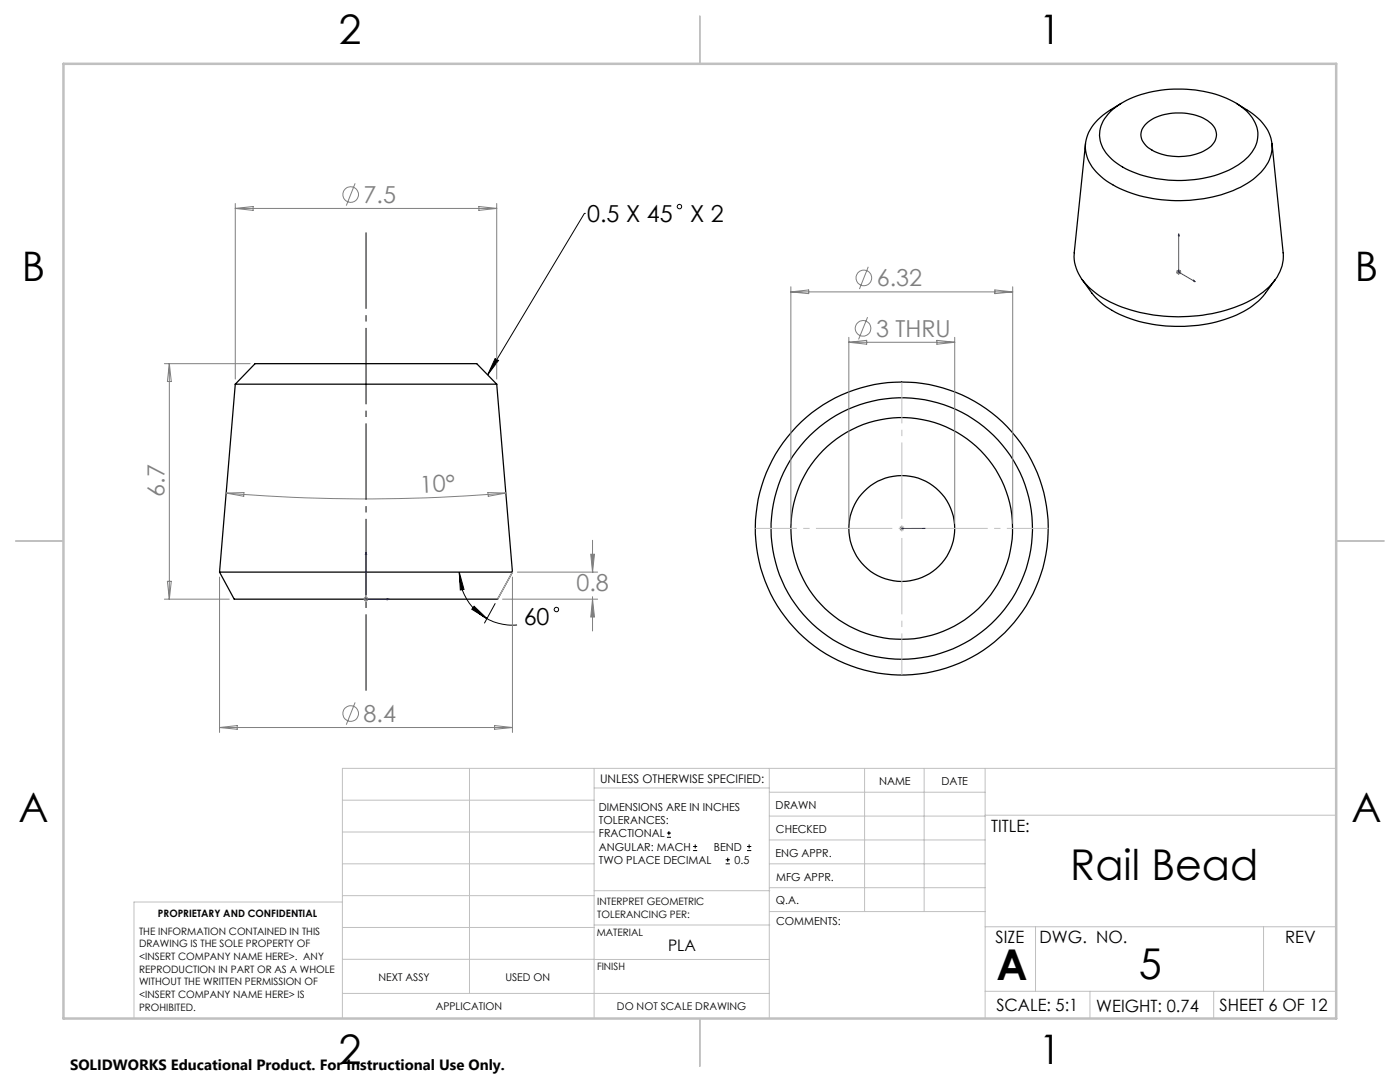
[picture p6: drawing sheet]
<svg xmlns="http://www.w3.org/2000/svg" width="279mm" height="216mm" viewBox="0 0 279 216" stroke-linecap="round" stroke-linejoin="round" font-family="sans-serif">
<g fill="none" stroke="#000" stroke-width=".25">
<path d="M216.6 28.6l-2.2 21.8a9.2 9.2 0 0 0 4.4 8.2 29.1 29.1 0 0 0 17.3 4.6 27.9 27.9 0 0 0 16-4.9 9.2 9.2 0 0 0 4-7.9l-2.2-21.8M221.6 22.3a19.4 19.4 0 0 1 12.7-4.5 21.8 21.8 0 0 1 13.5 3.6 6.4 6.4 0 0 1 2.6 8 12.5 12.5 0 0 1-7.2 5.4 24.7 24.7 0 0 1-19.7-1.8 7.3 7.3 0 0 1-4-6.9 6.8 6.8 0 0 1 2.1-3.8zM223.7 20.6l-2 1.3a9.3 9.3 0 0 0-5.1 7.2 8.6 8.6 0 0 0 4.2 7 28 28 0 0 0 20.3 3.4 18.4 18.4 0 0 0 11-5.6 7 7 0 0 0-.6-9.9l-1.5-1.3-3.2-2.1M228.5 24.9a10.2 10.2 0 0 1 9.1-2.1 6.7 6.7 0 0 1 5 3.1 3.3 3.3 0 0 1-2 4.1 11.5 11.5 0 0 1-11.5-.5 2.93 2.93 0 0 1-.6-4.6zM216 55.8l1.9 2.7a18.1 18.1 0 0 0 11.2 6 28.7 28.7 0 0 0 20.4-3.1l1.6-1.3 1-1 2.4-3.3M47 76.7h52.1M47 76.7l3.9-4.1h44.2l4 4.1M47 76.7l-3.2 37.5M99.1 76.7l3.2 37.5M43.8 114.2h58.5M43.8 114.2l2.9 5.4h52.6l3-5.4"/>
<circle cx="180" cy="105.4" r="22.1"/>
<circle cx="180" cy="105.5" r="10.6"/>
<circle cx="180" cy="105.5" r="29.2"/>
<circle cx="180" cy="105.5" r="26.1"/>
</g>
<g fill="none" stroke="#808080" stroke-width=".2">
<path d="M70.9 36.6l-1.8 4.4M47 40.6v35M47 41.6h52.1M47 41.6l3.5-.4v.8zM95.6 41.2l3.5 .4-3.5 .4zM99.1 40.6v35M157.8 57.2v47.3M157.8 58.2h44.3M157.8 58.2l3.6-.3v.7zM173.3 53.2l-1.8 4.5M198.5 57.9l3.6 .3-3.6 .4zM202.1 57.2v47.3"/>
<path d="M234.7 54.3h1M234.9 53.9l.7 .7M235.2 53.8v1M235.6 53.9l-.7 .7M32.8 72.6h17.1M33.8 72.6v47M33.8 72.6l.4 3.5h-.8zM169.4 67.3v37.2M169.4 68.3h21.1M169.4 68.3l3.6-.4v.8zM173.1 63.3l-1.8 4.4M187 67.9l3.5 .4-3.5 .4z"/>
<path d="M190.5 67.3v37.2M45.1 98.4a334.3 334.3 0 0 0 55.8 0M45.1 98.4l3.6-.1-.1 .7zM97.4 98.3l3.5 .1-3.5 .6zM32.8 119.6h13M33.4 116h.8l-.4 3.6zM43.8 115.1v31.1M72.5 119.6h1M72.7 119.2l.7 .7M73 119.1v1M73.4 119.2l-.7 .7M100.3 119.6h19"/>
<path d="M102.3 115.1v31.1M103.3 114.2h16M117.9 110.6h.7l-.3 3.6zM118.3 119.6l.3 3.5h-.7zM118.3 114.2h.1M118.3 107.8v6.4M118.3 119.1v6.8M179.5 105.4h1M179.6 105.1l.7 .7M180 105v.9M180.3 105.1l-.7 .7M43.8 145.2h58.5"/>
<path d="M43.8 145.2l3.5-.4v.7zM70.9 140.2l-1.8 4.4M98.7 144.8l3.6 .4-3.6 .3z"/>
<circle cx="70" cy="38.8" r="1.56"/>
<circle cx="172.4" cy="55.4" r="1.55"/>
<circle cx="172.3" cy="65.5" r="1.56"/>
<circle cx="70" cy="142.4" r="1.55"/>
</g>
<g fill="none" stroke="#000" stroke-width=".2">
<path d="M116.6 42.6h.1M116.6 42.6l-19.3 32.2M98.8 71.5l.7 .4-2.2 2.9zM91.7 114.2l.9 3.4-.7 .1zM91.7 114.2a10.5 10.5 0 0 0 5.5 9.2M94.6 121l2.6 2.4-3-1.8zM97.2 123.4a10.7 10.7 0 0 0 6 1.3M98.8 120.4l-2.1 3.9M133.1 167.1h.8M133.1 166.2h.8M133.5 165.8v.9M138.3 169.7h.8"/>
<path d="M138.3 168.9h.8M138.7 168.5v.8M144.8 172.4h.9M144.8 171.6h.9M145.2 171.1v.9M149.1 169.7h.8M149.1 168.9h.8M149.5 168.5v.8"/>
<circle cx="135.6" cy="41.2" r=".44"/>
<circle cx="111" cy="121.6" r=".44"/>
</g>
<g fill="none" stroke="#00f" stroke-width=".2">
<path d="M235.2 46.6l.1 .5-.1-.1zM235.2 54h.1M235.2 54.3l3.3 1.9M235.2 46.6v7.7M235.2 54.3l.2 .1M235.4 54.4h.1M238.2 55.9l.3 .3-.3-.1zM73 110.2l.2 .4h-.3zM73 110.2v9.4h4.7M77.3 119.5l.4 .1-.4 .1zM179.8 105.4h.3zM180 105.4h.1"/>
<path d="M180 105.4h4.7M184.7 105.4h-.5h.5"/>
</g>
<path d="M73.1 138.7v-93.2" fill="none" stroke="#000" stroke-width=".2" stroke-dasharray="15.2 1.3 1.3 1.3" stroke-dashoffset="-.8" stroke-linecap="butt"/>
<path d="M180 76.2v58.5M150.8 105.4h58.4" fill="none" stroke="#c0c0c0" stroke-width=".2" stroke-dasharray="15.2 1.3 1.3 1.3" stroke-dashoffset="7" stroke-linecap="butt"/>
<g fill="none" stroke="#c0c0c0" stroke-width=".2">
<path d="M102.3 114.2l-3 5.4M68.3 159.7h50.3M93.7 153.3v44.9M118.6 153.3v49.9M118.6 157.2h34.9M153.5 153.3v49.9M153.5 158.1h43.1M172.5 153.3v28.6M184.4 153.3v28.6M196.6 153.3v49.9M266.7 153.3h-198.4v49.9M68.3 178.7h50.3"/>
<path d="M68.3 172.4h50.3M68.3 166h50.3M68.3 180h-41.6v23.2M118.6 177.7h35M153.5 167.6h43.1M153.5 162.8h43.1M153.5 172.4h43.1M153.5 177.1h43.1M196.6 162.7h70.1M68.3 198.2h85.2M68.3 191.4l85.2 .1M68.3 185.1h50.3"/>
<path d="M118.6 184.6h35M153.6 181.9h43M196.6 197.8h70.1M196.6 184.9h70.1M206.7 184.9v12.9M217.5 197.8v5.4M242.2 197.8v5.4M252.2 184.9v12.9"/>
</g>
<path d="M139.7 3.2v9.5M3.1 107.9h9.6M266.7 107.9h9.5M139.7 203.2v9.6" fill="none" stroke="#c0c0c0" stroke-width=".25"/>
<path d="M12.7 12.7h254v190.5h-254z" fill="none" stroke="#c0c0c0" stroke-width=".5"/>
<g fill="#000">
<path d="M98.8 71.5l.7 .4-2.2 2.9z"/>
<path d="M91.7 114.2l.9 3.4-.7 .1zM94.6 121l2.6 2.4-3-1.8z"/>
</g>
<g fill="#00f">
<path d="M77.3 119.5l.4 .1-.4 .1zM73 110.2l.2 .4h-.3z"/>
<path d="M184.2 105.4h.5zM179.8 105.4h.3zM238.2 55.9l.3 .3-.3-.1zM235.2 46.6l.1 .5-.1-.1z"/>
</g>
<path d="M117.9 110.6h.7l-.3 3.6zM118.3 119.6l.3 3.5h-.7z" fill="#808080"/>
<g font-size="8.5">
<text x="213.6" y="175.5">Rail Bead</text>
<text x="198.9" y="195.5">A</text>
<text x="227.3" y="195.4">5</text>
</g>
<g font-size="8.1">
<text x="67.6" y="8.9">2</text>
<text x="207.3" y="8.9">1</text>
<text x="4.4" y="56.2">B</text>
<text x="270.4" y="56.2">B</text>
<text x="3.7" y="164.1">A</text>
<text x="269.7" y="164.1">A</text>
<text x="67.6" y="212.4">2</text>
<text x="207.3" y="212.4">1</text>
</g>
<g font-size="4.7" fill="#808080">
<text x="72.6" y="40.5">7.5</text>
<text x="175" y="57.1">6.32</text>
<text x="174.8" y="67.2">3 THRU</text>
<text x="32.8" y="99.1" transform="rotate(-90 32.8 99.1)">6.7</text>
<text x="83.9" y="98.4" transform="rotate(-2 83.9 98.4)">10°</text>
<text x="115" y="118">0.8</text>
<text x="72.6" y="144.1">8.4</text>
</g>
<g font-size="4.7">
<text x="117.2" y="44.3">0.5 X 45</text>
<text x="137.8" y="44.3">X 2</text>
<text x="104.5" y="124.7">60</text>
</g>
<g font-size="3.4">
<text x="197.8" y="166">TITLE:</text>
<text x="198.7" y="188.1">SIZE</text>
<text x="207.5" y="188.1">DWG. NO.</text>
<text x="256.5" y="188.2">REV</text>
<text x="198.8" y="201.7">SCALE: 5:1</text>
<text x="218.8" y="202">WEIGHT: 0.74</text>
<text x="243.4" y="201.8">SHEET 6 OF 12</text>
</g>
<text font-size="3.2" x="133.3" y="189.8">PLA</text>
<text font-size="3" x="14" y="213.5">SOLIDWORKS Educational Product. For Instructional Use Only.</text>
<text font-size="2.4" x="119.8" y="156.2">UNLESS OTHERWISE SPECIFIED:</text>
<g font-size="2.2">
<text x="119.5" y="161.8">DIMENSIONS ARE IN INCHES</text>
<text x="154.8" y="161.4">DRAWN</text>
<text x="175.4" y="156.6">NAME</text>
<text x="187.9" y="156.7">DATE</text>
<text x="119.5" y="164.4">TOLERANCES:</text>
<text x="119.5" y="167.1">FRACTIONAL</text>
<text x="154.9" y="166.3">CHECKED</text>
<text x="119.5" y="169.7">ANGULAR: MACH</text>
<text x="119.5" y="172.4">TWO PLACE DECIMAL</text>
<text x="142.5" y="169.7">BEND</text>
<text x="146.6" y="172.4">0.5</text>
<text x="154.8" y="170.9">ENG APPR.</text>
<text x="154.9" y="175.7">MFG APPR.</text>
<text x="154.9" y="180.4">Q.A.</text>
<text x="154.9" y="184.6">COMMENTS:</text>
</g>
<g font-size="2.1">
<text x="75.5" y="195.7">NEXT ASSY</text>
<text x="100.9" y="195.7">USED ON</text>
<text x="86.9" y="201.5">APPLICATION</text>
<text x="123.1" y="201.6">DO NOT SCALE DRAWING</text>
</g>
<g font-size="2">
<text x="31.5" y="182.9">PROPRIETARY AND CONFIDENTIAL</text>
<text x="119.2" y="180.6">INTERPRET GEOMETRIC</text>
<text x="119.2" y="183.1">TOLERANCING PER:</text>
<text x="27.8" y="186.5">THE INFORMATION CONTAINED IN THIS</text>
<text x="27.8" y="189">DRAWING IS THE SOLE PROPERTY OF</text>
<text x="27.8" y="191.6">&lt;INSERT COMPANY NAME HERE&gt;. ANY</text>
<text x="119.1" y="186.7">MATERIAL</text>
<text x="27.8" y="194.1">REPRODUCTION IN PART OR AS A WHOLE</text>
<text x="27.8" y="196.6">WITHOUT THE WRITTEN PERMISSION OF</text>
<text x="119.1" y="193.5">FINISH</text>
<text x="27.8" y="199.1">&lt;INSERT COMPANY NAME HERE&gt; IS</text>
<text x="27.8" y="201.7">PROHIBITED.</text>
</g>
</svg>
